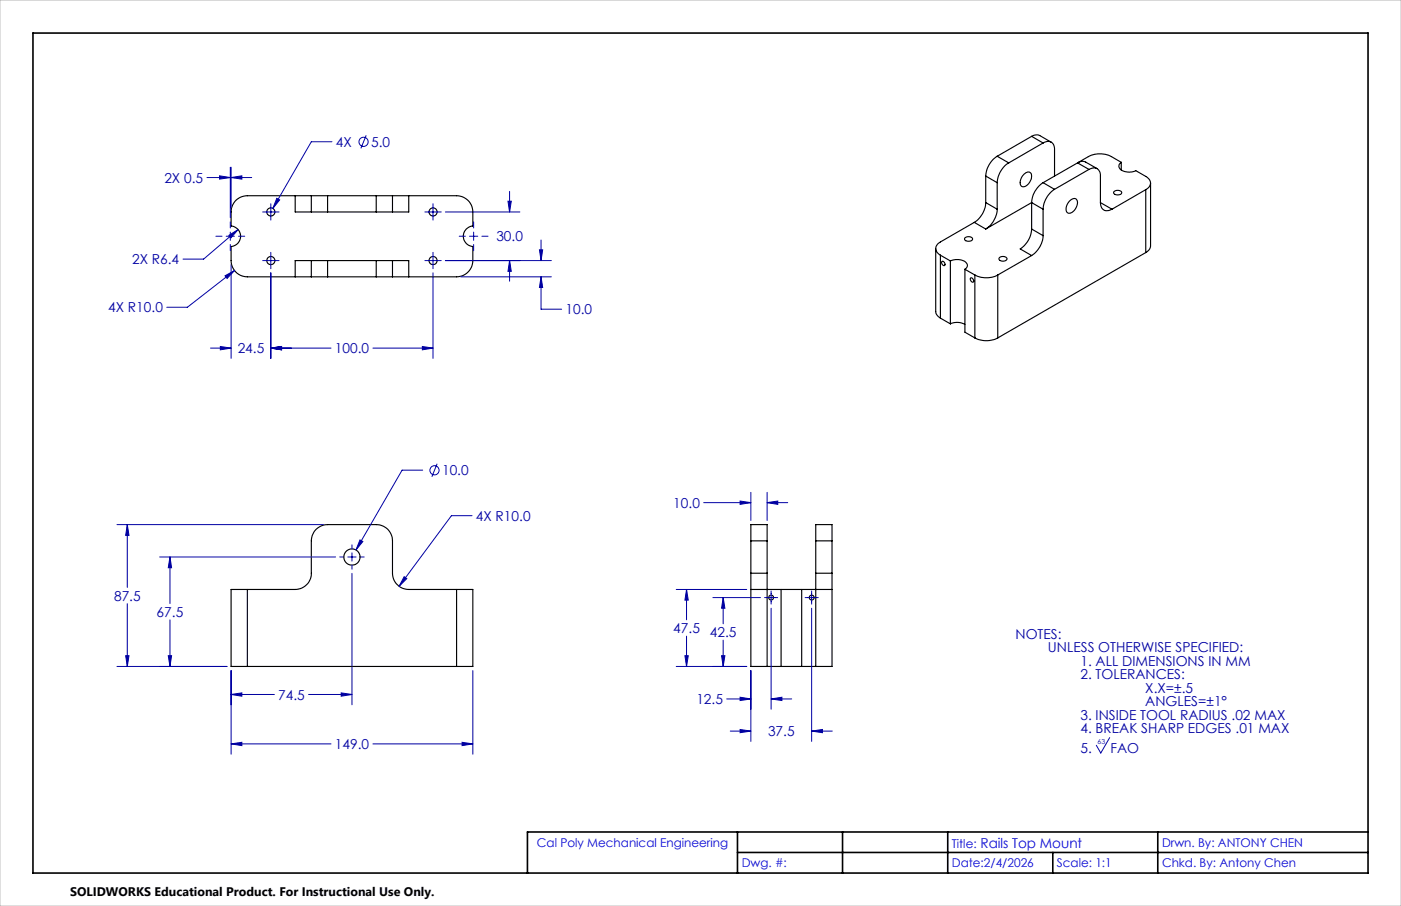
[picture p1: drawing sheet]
<svg xmlns="http://www.w3.org/2000/svg" width="432mm" height="279mm" viewBox="0 0 432 279" stroke-linecap="round" stroke-linejoin="round" font-family="sans-serif">
<g fill="none" stroke="#000" stroke-width=".35">
<path d="M303.8 54.3l3.5 2M303.8 54.3v8.2M307.3 48.2a7.8 7.8 0 0 0-3.5 6.1M307.3 56.3v8.2M307.3 48.2l3.6 2M310.9 50.2a7.8 7.8 0 0 0-3.6 6.1M315.6 53.7a1.23 1.23 0 0 1 1.3-.7 1.23 1.23 0 0 1 1 1 3 3 0 0 1-3 3.5 2.71 2.71 0 0 1 .7-3.8zM318 42.1l1.1-.5 1 .1 3.9 2.2M318 42.1l3.5 2M318 42.1l-10.7 6.1M321.5 56.3a7.8 7.8 0 0 0-3.5 6.2M321.5 44.1a2.15 2.15 0 0 1 2.5-.3 2.15 2.15 0 0 1 1 2.3v8.2"/>
<path d="M321.5 56.3l3.5 2.1M321.5 44.1l-10.6 6.1M325 58.4a8 8 0 0 0-3.5 6.1M332.1 50.2l1.2-.4h1l3.8 2.2M332.1 50.2l-10.6 6.1M332.1 50.2l3.5 2M335.6 52.2a2.15 2.15 0 0 1 2.5-.2 2.15 2.15 0 0 1 1.1 2.3v8.2M335.6 52.2l-10.6 6.2M343.4 59a1.48 1.48 0 0 1 2.3 .5 1.46 1.46 0 0 1-2.5-.2zM345.6 50.1l-3.1-1.8a7.8 7.8 0 0 0-7 0l-3.3 1.9M345.6 50.1a1.46 1.46 0 0 0-.7 1.6 1.46 1.46 0 0 0 1.4 1.1 4.8 4.8 0 0 0 3.8-.2l3 1.8a2.15 2.15 0 0 1 1.5 2 2.15 2.15 0 0 1-1.5 2.1M345.6 50.1v2.3"/>
<path d="M353.1 58.5l-10.4 6M353.1 58.5v19.4M354.6 56.4v19.4l-.3 1-1.2 1.1M91 60.4v5h5M91 60.4h5M91 60.4h-14.8a4.9 4.9 0 0 0-5 5v4.3a3.2 3.2 0 0 1 3 3.2 3.2 3.2 0 0 1-3 3.1v4.4a5 5 0 0 0 5 5h14.8M96 65.4h5M96 60.4h5M96 60.4v5M101 60.4v5M101 60.4h15M101 65.4h15"/>
<path d="M116 60.4h5M116 65.4h5M116 60.4v5M121 60.4h5M121 60.4v5M126 60.4v5h-5M126 60.4h14.7a5 5 0 0 1 5 5v4.3a3.2 3.2 0 0 0-2.9 3.2 3.2 3.2 0 0 0 2.9 3.1v4.4a5.1 5.1 0 0 1-5 5h-14.7M288.4 76.7v19.4l.3 .9 1.1 1.1M289.8 78.7l3.1 1.8M289.8 78.7v19.4M297.3 73.4a1.51 1.51 0 0 1 2.5 .4 1.43 1.43 0 0 1-2.5-.2zM300.3 68.6l-10.5 6a2.17 2.17 0 0 0-1.4 2.1 2.17 2.17 0 0 0 1.4 2"/>
<path d="M300.3 68.6l3.5 2M303.8 62.5a7.6 7.6 0 0 1-3.5 6.1M303.8 62.5l3.5 2M307.3 64.5a7.8 7.8 0 0 1-3.5 6.1M308 79.4a1.46 1.46 0 0 1 2.4 .5 1.44 1.44 0 0 1-2.5-.2zM318 70.6a7.8 7.8 0 0 1-3.6 6.2l3.6 2M318 78.8l-10.5 6M318 62.5l-14.2 8.1M318 62.5l3.5 2M318 70.6l3.5 2.1M318 62.5v8.1M321.5 72.7a7.8 7.8 0 0 1-3.5 6.1"/>
<path d="M321.5 64.5v8.2M329.5 62.1a1.4 1.4 0 0 1 2.5-.2 3.3 3.3 0 0 1-2.7 3.9 2.21 2.21 0 0 1 0-3.4zM339.2 62.5a2.17 2.17 0 0 0 1 2.3 2.17 2.17 0 0 0 2.5-.3M339.2 62.5l3.5 2M353.1 77.9l-45.6 26.3M91 85.4h5M96 85.4h5M96 80.4h5M96 80.4h-5v5M96 80.4v5M101 80.4v5M101 80.4h15"/>
<path d="M101 85.4h15M116 85.4h5M116 80.4h5M116 80.4v5M121 85.4h5M121 80.4h5v5M121 80.4v5M289.8 98.1l3.1 1.8M290.3 80.6a.74 .74 0 0 1 .8 .4 .74 .74 0 0 1-.2 .9 .9 .9 0 0 1-.6-1.3zM292.9 80.5a4.3 4.3 0 0 1 5.1 .9l.1 .7-.7 .9M292.9 99.9a4.9 4.9 0 0 1 4.5 .1M292.9 80.5v19.4"/>
<path d="M297.4 83l3.1 1.8M297.4 83v19.4l3.1 1.8M299.1 85.8a.72 .72 0 0 1 .8 .3 .72 .72 0 0 1-.1 .9 1.08 1.08 0 0 1-.7-1.2zM300.5 84.8a7.8 7.8 0 0 0 7 0M300.5 84.8v19.4M307.5 84.8v19.4M300.5 104.2a7.8 7.8 0 0 0 7 0M231.4 176.8v5M231.4 166.8v-5h5v5M231.4 166.8v10M231.4 176.8h5M231.4 166.8h5"/>
<path d="M236.4 176.8v5M236.4 166.8v10M251.4 176.8v5M251.4 166.8v-5h5v5M251.4 166.8v10M251.4 176.8h5M251.4 166.8h5M256.4 176.8v5M256.4 166.8v10M76.2 181.8h14.8a5 5 0 0 0 5-5v-10a5 5 0 0 1 5-5h15a4.9 4.9 0 0 1 5 5v10a5.1 5.1 0 0 0 5 5h14.7M76.2 181.8h-5v23.7h5M76.2 181.8v23.7"/>
<path d="M140.7 181.8h5v23.7h-5M140.7 181.8v23.7M231.4 181.8v23.7h5M231.4 181.8h5M236.4 181.8v23.7M236.4 181.8h4.3M240.7 181.8h6.4M240.7 181.8v23.7M247.1 181.8v23.7M247.1 181.8h4.3M251.4 181.8h5M251.4 181.8v23.7"/>
<path d="M256.4 181.8v23.7h-5M76.2 205.5h64.5M236.4 205.5h4.3M240.7 205.5h6.4M247.1 205.5h4.3"/>
<circle cx="83.5" cy="65.4" r="1.25"/>
<circle cx="133.5" cy="65.4" r="1.26"/>
<circle cx="83.5" cy="80.4" r="1.25"/>
<circle cx="133.5" cy="80.4" r="1.26"/>
<circle cx="108.5" cy="171.8" r="2.51"/>
<circle cx="237.7" cy="184.3" r=".75"/>
<circle cx="250.2" cy="184.3" r=".75"/>
</g>
<g fill="none" stroke="#0000a0" stroke-width=".31">
<path d="M63.8 54.8h7.2M67.7 54.2l3.3 .6-3.3 .4zM71 51.6v15.5M71.2 54.8l3.3-.6v1zM71.2 51.6v12.5M71.2 54.8h6.4M102.3 43.7h-6.3l-11.9 20.6M112.9 41.7l-1.7 4.1M157.1 59v6.4M66.5 72.8h1.9M69.7 72.8h2.5M70.6 72.6l2.8-1.8-2.2 2.5z"/>
<path d="M71 68.4v1.9M71 71.6v2.5M71 75.4v1.9M73.4 70.8l-10.6 9.1h-6.4M73.5 72.8h1.9M81 65.4h5M83.5 62.8v5.1M83.5 77.8v5.1M85.3 61.2l.9 .5-2.1 2.6zM131 65.4h5M133.5 62.8v5.1M133.5 77.8v5.1"/>
<path d="M137.3 65.4h22.9M141.5 72.8h1.9M144.7 72.8h2.5M146 68.4v1.9M146 71.6v2.5M146 75.4v1.9M148.5 72.8h1.9M156.6 62.1h1l-.5 3.3zM166.3 77h1l-.5 3.4zM166.8 74v6.4M69.4 85.1l2.9-1.7-2.3 2.5zM71.2 81.6v28.9"/>
<path d="M72.3 83.4l-14.6 11.4h-6.3M81 80.4h5M83.5 84.1v26.4M131 80.4h5M133.5 84.1v26.4M137.3 80.4h32.6M142 85.4h27.9M157.1 80.4l.5 3.3h-1zM157.1 80.4v6.3M166.8 85.4l.5 3.3h-1zM166.8 85.4v10h6.3M64.9 107.4h6.3"/>
<path d="M67.9 106.9l3.3 .5-3.3 .5zM83.5 107.4l3.3-.5v1zM83.5 107.4h18.5M114.9 107.4h18.6M130.2 106.9l3.3 .5-3.3 .5zM130.3 145h-6.4l-14.2 24.6M134.7 143l-1.6 4M145.5 159h-6.4l-16.1 21.8M216.9 155h14.5M228.1 154.5l3.3 .5-3.3 .5zM231.4 151.8v8.7M236.4 155l3.3-.5v1z"/>
<path d="M236.4 151.8v8.7M236.4 155h6.4M36.1 161.8h63.6M39.2 161.8l.6 3.3h-1.1zM39.2 161.8v19.4M49.2 171.8h54.2M52.4 171.8l.5 3.3h-1zM52.4 171.8v14.3M104.7 171.8h1.2M107.2 171.8h2.5M108.5 168v1.2M108.5 170.5v2.5"/>
<path d="M108.5 174.3v1.2M108.5 176.8v40.5M110.9 166.5l.9 .5-2.1 2.6zM111 171.8h1.3M124.6 177.8l.8 .6-2.4 2.4zM39.2 186.2v19.3M52.4 191.2v14.3M208.4 181.8h21.8M211.6 181.8l.5 3.3h-1zM211.6 181.8v9.3M211.6 196.2v9.3M219.7 184.3h14.7"/>
<path d="M222.9 184.3l.5 3.3h-1zM222.9 184.3v8.1M222.9 197.4v8.1M235.7 184.3h4M237.7 182.2v4.1M237.7 187.6v31.1M248.1 184.3h4.1M250.2 182.2v4.1M250.2 187.6v41M36.1 205.5h33.9M38.7 202.2h1.1l-.6 3.3zM51.9 202.2h1l-.5 3.3z"/>
<path d="M71.2 214.2l3.3-.5v1zM71.2 206.8v25.8M71.2 214.2h13.4M95.1 214.2h13.4M105.2 213.7l3.3 .5-3.3 .5zM145.7 206.8v25.8M208.4 205.5h21.8M211.1 202.2h1l-.5 3.3zM222.4 202.2h1l-.5 3.3zM224 215.5h7.4M228.1 215l3.3 .5-3.3 .5zM231.4 206.8v21.8"/>
<path d="M237.7 215.5l3.3-.5v1zM237.7 215.5h6.3M71.2 229.4l3.3-.5v1zM71.2 229.4h30.8M114.9 229.4h30.8M142.4 228.9l3.3 .5-3.3 .5zM225.1 225.5h6.3M228.1 225l3.3 .5-3.3 .5zM250.2 225.5l3.3-.5v1zM250.2 225.5h6.3M342 227.5l-2.7 4.7-1.4-2.4"/>
<circle cx="112" cy="43.7" r="1.42"/>
<circle cx="133.9" cy="145" r="1.41"/>
</g>
<path d="M10.2 10.2h411.4v259h-411.4zM227.3 256.6v12.6M259.7 256.6v12.6M292.1 256.6v12.6M356.8 256.6v12.6M421.6 256.6h-259v12.6M227.3 262.9h194.3M324.5 262.9v6.3" fill="none" stroke="#000" stroke-width=".5"/>
<path d="M0 0h431.8v279.4h-431.8z" fill="none" stroke="#c0c0c0" stroke-width=".31"/>
<path d="M211.1 202.2h1l-.5 3.3zM211.6 181.8l.5 3.3h-1zM222.9 184.3l.5 3.3h-1zM222.4 202.2h1l-.5 3.3zM237.7 215.5l3.3-.5v1zM228.1 215l3.3 .5-3.3 .5zM228.1 225l3.3 .5-3.3 .5zM250.2 225.5l3.3-.5v1zM228.1 154.5l3.3 .5-3.3 .5zM236.4 155l3.3-.5v1zM71.2 229.4l3.3-.5v1zM142.4 228.9l3.3 .5-3.3 .5zM51.9 202.2h1l-.5 3.3zM52.4 171.8l.5 3.3h-1zM39.2 161.8l.6 3.3h-1.1zM38.7 202.2h1.1l-.6 3.3zM124.6 177.8l-1.6 3 2.4-2.4zM110.9 166.5l-1.2 3.1 2.1-2.6zM71.2 214.2l3.3-.5v1zM105.2 213.7l3.3 .5-3.3 .5zM70.6 72.6l.6 .7 2.2-2.5zM69.4 85.1l.6 .8 2.3-2.5zM85.3 61.2l-1.2 3.1 2.1-2.6zM67.9 106.9l3.3 .5-3.3 .5zM83.5 107.4l3.3-.5v1zM83.5 107.4l3.3-.5v1zM130.2 106.9l3.3 .5-3.3 .5zM156.6 62.1h1l-.5 3.3zM157.1 80.4l.5 3.3h-1zM166.8 85.4l.5 3.3h-1zM166.3 77h1l-.5 3.4zM67.7 54.2l3.3 .6-3.3 .4zM71.2 54.8l3.3-.6v1z" fill="#0000a0"/>
<g font-size="4.2" fill="#0000a0">
<text x="103.5" y="45.3">4X</text>
<text x="114.4" y="45.3">5.0</text>
<text x="50.7" y="56.3">2X 0.5</text>
<text x="153" y="74.4">30.0</text>
<text x="40.7" y="81.5">2X R6.4</text>
<text x="33.4" y="96.3">4X R10.0</text>
<text x="174.3" y="96.9">10.0</text>
<text x="73.3" y="108.9">24.5</text>
<text x="103.2" y="108.9">100.0</text>
<text x="136.3" y="146.6">10.0</text>
<text x="146.7" y="160.6">4X R10.0</text>
<text x="207.5" y="156.6">10.0</text>
<text x="35.2" y="185.2">87.5</text>
<text x="48.3" y="190.2">67.5</text>
<text x="207.5" y="195.2">47.5</text>
<text x="218.8" y="196.5">42.5</text>
<text x="313" y="197">NOTES:</text>
<text x="323" y="201.1">UNLESS OTHERWISE SPECIFIED:</text>
<text x="333" y="205.3">1. ALL DIMENSIONS IN MM</text>
<text x="333" y="209.5">2. TOLERANCES:</text>
<text x="85.8" y="215.8">74.5</text>
<text x="353" y="213.7">X.X=±.5</text>
<text x="214.6" y="217.1">12.5</text>
<text x="353" y="217.8">ANGLES=±1°</text>
<text x="236.7" y="227">37.5</text>
<text x="333" y="222">3. INSIDE TOOL RADIUS .02 MAX</text>
<text x="333" y="226.2">4. BREAK SHARP EDGES .01 MAX</text>
<text x="103.2" y="231">149.0</text>
<text x="333" y="232.2">5.</text>
<text x="342.2" y="232.2">FAO</text>
</g>
<text font-size="3.8" x="21.6" y="276.3">SOLIDWORKS Educational Product. For Instructional Use Only.</text>
<g font-size="3.7" fill="#00f">
<text x="165.5" y="261.1">Cal Poly Mechanical Engineering</text>
<text x="293.4" y="261.5">Title: Rails Top Mount</text>
<text x="358.1" y="261.1">Drwn. By: ANTONY CHEN</text>
<text x="228.6" y="267.5">Dwg. #:</text>
<text x="293.4" y="267.5">Date:2/4/2026</text>
<text x="325.8" y="267.5">Scale: 1:1</text>
<text x="358.1" y="267.5">Chkd. By: Antony Chen</text>
</g>
<text font-size="2.1" fill="#0000a0" x="338.3" y="229.4">63</text>
</svg>
